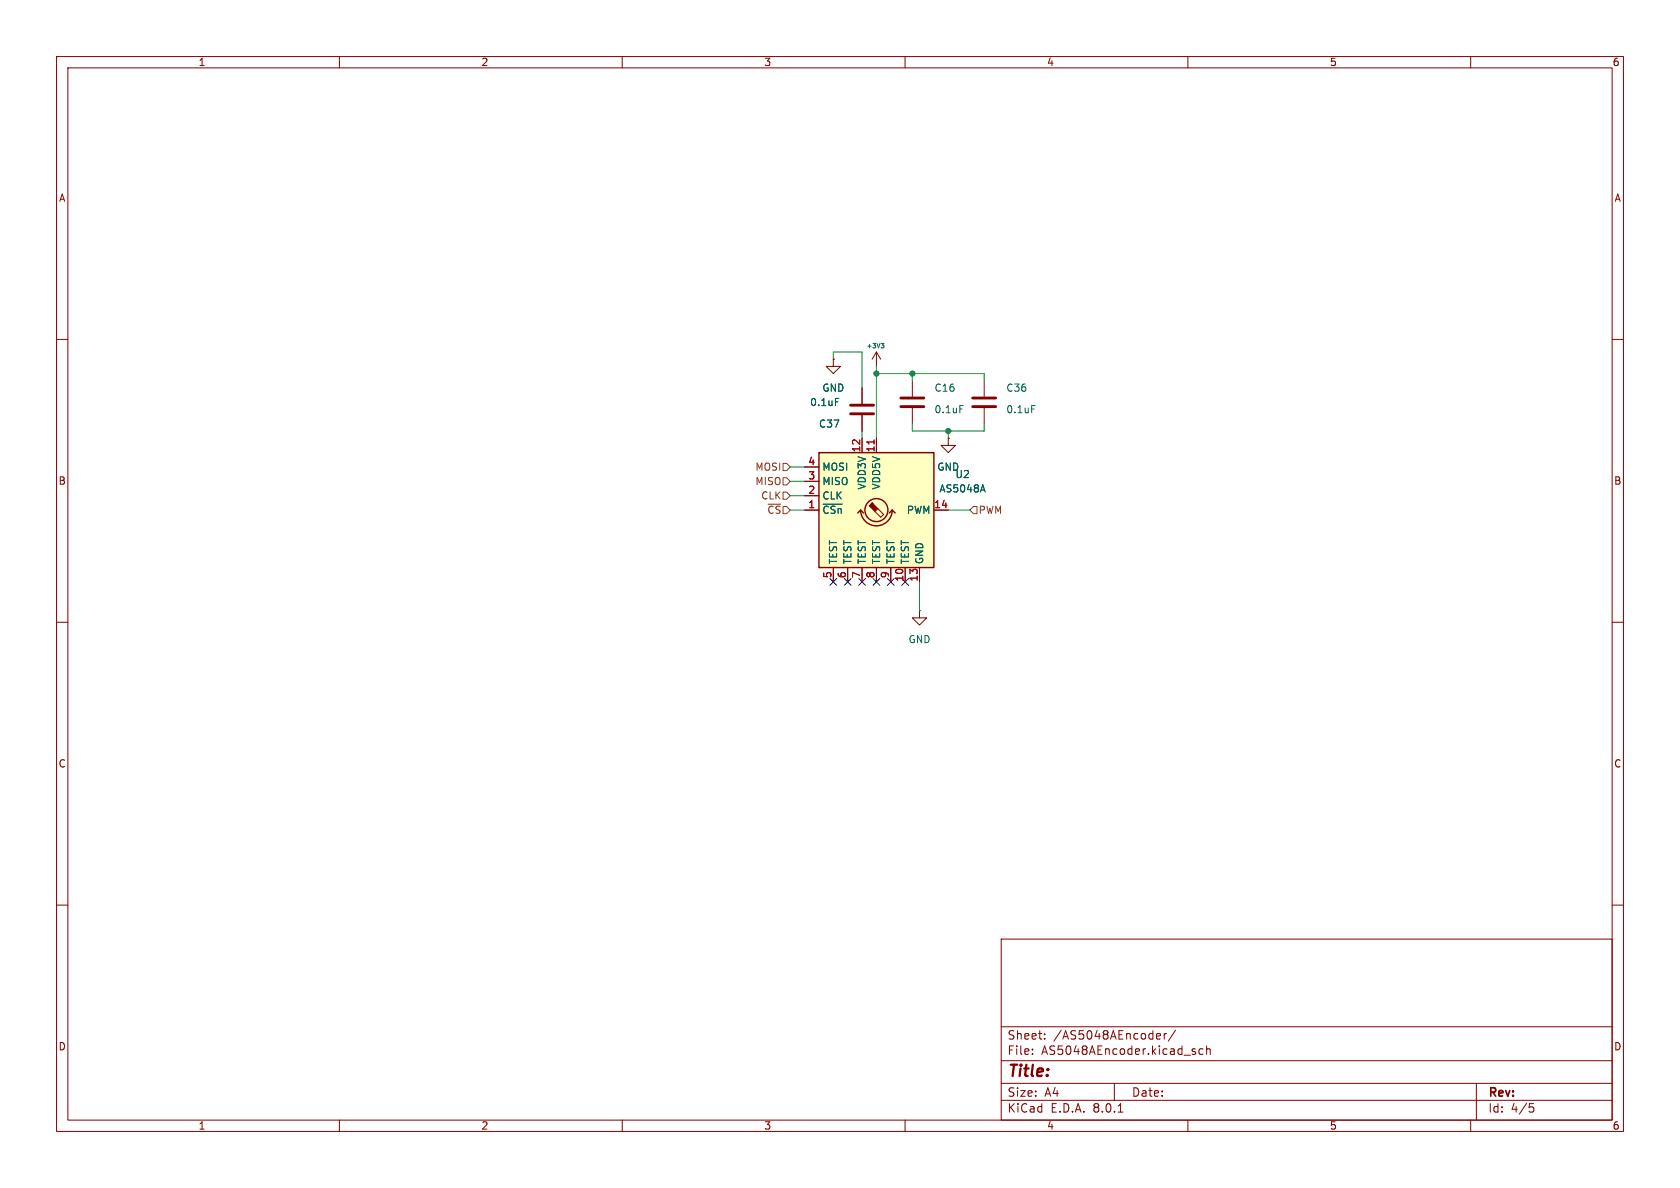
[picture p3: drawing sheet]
<svg xmlns="http://www.w3.org/2000/svg" width="297mm" height="210mm" viewBox="0 0 297 210" stroke-linecap="round" stroke-linejoin="round" font-family="sans-serif">
<g fill="none" stroke="#840000" stroke-width=".18">
<path d="M10 10h277v190h-277zM12 12h273v186h-273zM60 10v2M110 10v2M160 10v2M210 10v2M260 10v2M10 60h2M285 60h2M152.4 68.6v2.8M152.4 73.4v2.8M154.9 62.2l-.7 1.3"/>
<path d="M154.9 62.2v2.6M154.9 62.2l.8 1.3M10 110h2M162.6 108v1.2h1.2l-1.2 1.3-1.3-1.3h1.3M162.6 108h.1M285 110h2M10 160h2M285 160h2M177 166h108v32h-108zM60 198v2M110 198v2M160 198v2"/>
<path d="M177 194.5h108M177 191.5h108M177 187.5h108M177 181.5h108M182.5 186.3v.1M182.5 185.5v.1M184.7 183.6v.1M184.7 182.8v.1M197 191.5v3M197.7 196.6h.8M204.7 182.7l.4 .1 .1 .3-.7 .1M205.1 183.6l-.4 .1"/>
<path d="M205.8 182.7v1M206.2 182.7l-.2 .1-.2 .2M207.8 182.1l-1.3 2M210 198v2M211 185.9l.3 .1 .1 .2-.2 .2h-.3M211 185.4l.3 .1M212.7 185.5l-.5-.1-.2 .3v.4l.1 .2h.6M213.3 185.5l.2-.1 .4 .1 .1 .9M213.3 184.9v1.5M260 198v2M261 191.5v6.5M270.4 195.1h.7"/>
<path d="M270.5 195.7h.4l.3 .3-.2 .5-.5 .1"/>
</g>
<path d="M150.4 71.6h4M150.4 73.2h4" fill="none" stroke="#840000" stroke-width=".51"/>
<path d="M147.7 70.4h.6M155.8 60.7h.5l-.3 .3 .2 .1 .1 .2-.4 .2" fill="none" stroke="#006464" stroke-width=".18"/>
<path d="M144.8 80h20.3v20.3h-20.3z" fill="#ffffc2"/>
<g fill="none" stroke="#840000" stroke-width=".25">
<path d="M144.8 80h20.3v20.3h-20.3zM152.1 90.2a2.79 2.79 0 0 0 2.8 2.8 2.79 2.79 0 0 0 2.8-2.8M152.1 90.2l-.5 .5M152.1 90.2l.6 .5M157.7 90.2l-.5 .5M157.7 90.2l.5 .5"/>
<circle cx="154.9" cy="90.2" r="2.03"/>
</g>
<g fill="none" stroke="#840000" stroke-width=".18">
<path d="M147.3 63.5v1.3h1.3l-1.3 1.2-1.3-1.2h1.3M147.3 63.5h.1M152.4 68.6v2.8M152.4 73.4v2.8M152.4 77.5v2.5M154.9 77.5v2.5M161.3 67.3v2.8M161.3 72.1v2.8M167.6 77.5v1.2h1.3l-1.3 1.3-1.2-1.3h1.2M167.6 77.5h.1M174 67.3v2.8M174 72.1v2.8"/>
<path d="M142.2 90.2h2.6M142.2 87.6h2.6M142.2 85.1h2.6M142.2 82.6h2.6M155.2 89.9l1 1-.5 .5-1-1M165.1 90.2h2.5M147.3 100.3v2.6M149.9 100.3v2.6M152.4 100.3v2.6M154.9 100.3v2.6M157.5 100.3v2.6M160 100.3v2.6"/>
<path d="M162.6 100.3v2.6"/>
</g>
<path d="M153.7 89.4l.5-.5 1 1-.5 .5z" fill="#840000" stroke="#840000" stroke-width=".18"/>
<path d="M147.7 70.4h.6M169.7 71.7h.6M182.4 71.7h.6M145.5 89.1h3.4M173.4 86.6h.7M173.7 85.7l.5 1.3" fill="none" stroke="#006464" stroke-width=".18"/>
<path d="M154.5 77.8v.7" fill="none" stroke="#a90000" stroke-width=".18"/>
<path d="M159.3 71.9h4M159.3 70.4h4M172 71.9h4M172 70.4h4" fill="none" stroke="#840000" stroke-width=".51"/>
<path d="M138.4 81.9h.7l.6 .7-.6 .6h-.7zM138.4 87h.7l.6 .6-.6 .7h-.7zM138.4 84.5h.7l.6 .6-.6 .6h-.7zM172.1 89.5h.6v1.3h-.6l-.7-.6z" fill="none" stroke="#725600" stroke-width=".18"/>
<g fill="none" stroke="#009600" stroke-width=".18">
<path d="M147.3 63.5v-1.3h5.1v6.4M152.4 76.2v1.3M154.9 66h19.1v1.3M154.9 64.8v12.7M161.3 74.9v1.3h12.7v-1.3M161.3 66v1.3M167.6 76.2v1.3M139.7 90.2h2.5M139.7 82.6h2.5M139.7 85.1h2.5M139.7 87.6h2.5M167.6 90.2h3.8"/>
<path d="M162.6 102.9v5.1"/>
</g>
<path d="M146.7 102.3l1.2 1.2M147.9 102.3l-1.2 1.2M149.3 102.3l1.2 1.2M150.5 102.3l-1.2 1.2M151.8 102.3l1.2 1.2M153 102.3l-1.2 1.2M154.3 102.3l1.2 1.2M155.5 102.3l-1.2 1.2M156.9 102.3l1.2 1.2M158.1 102.3l-1.2 1.2M159.4 102.3l1.2 1.2M160.6 102.3l-1.2 1.2" fill="none" stroke="#000084" stroke-width=".18"/>
<g fill="#009600" stroke="#009600" stroke-width=".18">
<circle cx="167.6" cy="76.2" r=".46"/>
<circle cx="154.9" cy="66" r=".46"/>
<circle cx="161.3" cy="66" r=".46"/>
</g>
<text font-size="2.8" fill="#840000" x="178" y="190.9">Title:</text>
<g font-size="2.1" fill="#840000">
<text x="178" y="184">Sheet:</text>
<text x="186.2" y="184">/AS5048AEncoder/</text>
<text x="178" y="186.7">File:</text>
<text x="184.1" y="186.7">AS5048AEncoder.kicad_sch</text>
<text x="178" y="196.9">KiCad</text>
<text x="178" y="194.1">Size:</text>
<text x="184.7" y="194.1">A4</text>
<text x="185.7" y="196.9">E.D.A.</text>
<text x="193.3" y="196.9">8.0.1</text>
<text x="200" y="194.1">Date:</text>
<text x="263" y="194.3">Rev:</text>
<text x="263" y="196.9">Id:</text>
<text x="267.1" y="196.9">4/5</text>
</g>
<g font-size="1.8" fill="#840000">
<text x="35" y="11.9">1</text>
<text x="85" y="11.9">2</text>
<text x="135" y="11.9">3</text>
<text x="185" y="11.9">4</text>
<text x="235" y="11.9">5</text>
<text x="285" y="11.9">6</text>
<text x="10.3" y="35.9">A</text>
<text x="285.3" y="35.9">A</text>
<text x="10.3" y="85.9">B</text>
<text x="285.3" y="85.9">B</text>
<text x="10.3" y="135.9">C</text>
<text x="285.3" y="135.9">C</text>
<text x="10.3" y="185.9">D</text>
<text x="285.3" y="185.9">D</text>
<text x="35" y="199.9">1</text>
<text x="85" y="199.9">2</text>
<text x="135" y="199.9">3</text>
<text x="185" y="199.9">4</text>
<text x="235" y="199.9">5</text>
<text x="285" y="199.9">6</text>
</g>
<g font-size="1.8" fill="#006464">
<text x="143.1" y="72">0.1uF</text>
<text x="145.3" y="69.4">GND</text>
<text x="165.1" y="69.4">C16</text>
<text x="177.8" y="69.4">C36</text>
<text x="144.7" y="75.8">C37</text>
<text x="165.1" y="73.3">0.1uF</text>
<text x="177.8" y="73.3">0.1uF</text>
<text x="145.3" y="83.4">MOSI</text>
<text x="165.6" y="83.4">GND</text>
<text x="145.3" y="88.5">CLK</text>
<text x="145.3" y="86">MISO</text>
<text x="153.3" y="86.6" transform="rotate(-90 153.3 86.6)">VDD3V</text>
<text x="155.8" y="86.6" transform="rotate(-90 155.8 86.6)">VDD5V</text>
<text x="166" y="87.3">AS5048A</text>
<text x="168.8" y="84.7">U2</text>
<text x="145.3" y="91">~{CSn}</text>
<text x="160.2" y="91">PWM</text>
<text x="148.2" y="99.8" transform="rotate(-90 148.2 99.8)">TEST</text>
<text x="150.7" y="99.8" transform="rotate(-90 150.7 99.8)">TEST</text>
<text x="153.3" y="99.8" transform="rotate(-90 153.3 99.8)">TEST</text>
<text x="155.8" y="99.8" transform="rotate(-90 155.8 99.8)">TEST</text>
<text x="158.3" y="99.8" transform="rotate(-90 158.3 99.8)">TEST</text>
<text x="160.9" y="99.8" transform="rotate(-90 160.9 99.8)">TEST</text>
<text x="163.4" y="99.8" transform="rotate(-90 163.4 99.8)">GND</text>
<text x="160.5" y="113.9">GND</text>
</g>
<g font-size="1.8" fill="#725600">
<text x="133.4" y="83.4">MOSI</text>
<text x="133.4" y="86">MISO</text>
<text x="134.5" y="88.5">CLK</text>
<text x="135.6" y="91">~{CS}</text>
<text x="172.9" y="91">PWM</text>
</g>
<g font-size="1.8" fill="#a90000">
<text x="142.8" y="82.3">4</text>
<text x="152.1" y="80.1" transform="rotate(-90 152.1 80.1)">12</text>
<text x="154.7" y="80.1" transform="rotate(-90 154.7 80.1)">11</text>
<text x="142.8" y="89.9">1</text>
<text x="142.8" y="87.4">2</text>
<text x="142.8" y="84.8">3</text>
<text x="165.1" y="89.9">14</text>
<text x="147.1" y="102.3" transform="rotate(-90 147.1 102.3)">5</text>
<text x="149.6" y="102.3" transform="rotate(-90 149.6 102.3)">6</text>
<text x="152.1" y="102.3" transform="rotate(-90 152.1 102.3)">7</text>
<text x="154.7" y="102.3" transform="rotate(-90 154.7 102.3)">8</text>
<text x="157.2" y="102.3" transform="rotate(-90 157.2 102.3)">9</text>
<text x="159.8" y="102.9" transform="rotate(-90 159.8 102.9)">10</text>
<text x="162.3" y="102.9" transform="rotate(-90 162.3 102.9)">13</text>
</g>
<text font-size="1.1" fill="#006464" x="153.1" y="61.8">+3V3</text>
</svg>
